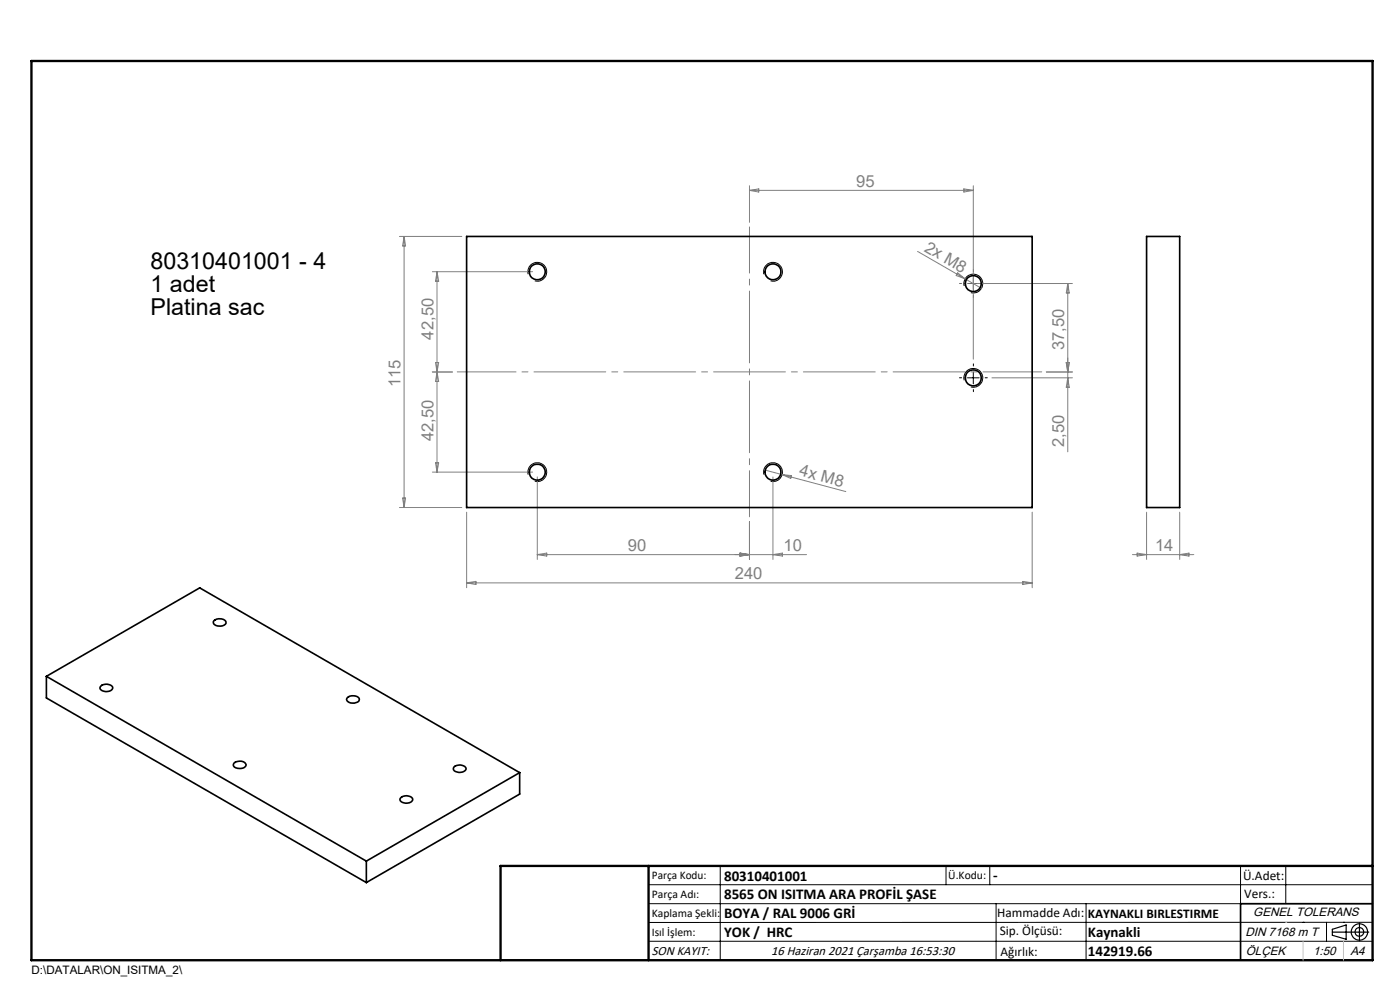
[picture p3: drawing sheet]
<svg xmlns="http://www.w3.org/2000/svg" width="297mm" height="210mm" viewBox="0 0 297 210" stroke-linecap="round" stroke-linejoin="round" font-family="sans-serif">
<g fill="none" stroke="#000" stroke-width=".21">
<path d="M112 58.2a2 2 0 0 1 1.8-2.6 2 2 0 0 1 2.2 2.2 2 2 0 0 1-2.5 1.8M162.1 58.2a1.99 1.99 0 0 1 1.7-2.5 1.99 1.99 0 0 1 2.2 2.1 1.99 1.99 0 0 1-2.5 1.8M204.5 60.7a2 2 0 0 1 1.8-2.6 2 2 0 0 1 2.2 2.2 2 2 0 0 1-2.5 1.8M206.5 78.9v2.5M204.5 80.7a2 2 0 0 1 1.8-2.5 2 2 0 0 1 2.2 2.1 2 2 0 0 1-2.5 1.8M205.2 80.1h2.5M112 100.7a2 2 0 0 1 1.8-2.5 2 2 0 0 1 2.2 2.1 2 2 0 0 1-2.5 1.8M162.1 100.7a1.99 1.99 0 0 1 1.7-2.5 1.99 1.99 0 0 1 2.2 2.1 1.99 1.99 0 0 1-2.5 1.8M137.6 187.7h153.6M137.6 191.7h153.6M137.6 199.7h153.6M152.8 183.7v20"/>
<path d="M200.7 183.7v4M210 183.7v4M211.3 191.7v12M230.4 191.7v12M263.2 183.7v20M272.8 183.7v8M276.4 195.6h.1M281.4 195.6v4.1M285 195.6h.1M291.2 195.6l-153.6 .1"/>
</g>
<g fill="none" stroke="#000" stroke-width=".25">
<path d="M282.6 197.7h7.8M282.6 197.1l3-.9v3l-3-.8zM288.4 195.8v3.8M106.2 203.7h185"/>
<circle cx="288.4" cy="197.7" r="1.74"/>
<circle cx="288.4" cy="197.7" r=".93"/>
</g>
<path d="M206.5 77.6v-.4M204 80.1h-.5M206.5 82.6v.5M209 80.1h.4" fill="none" stroke="#000" stroke-width=".21" stroke-dasharray="15.2 1.3 1.3 1.3"/>
<path d="M206.5 57.6v-.4M204 60.1h-.5M206.5 62.6v.5M209 60.1h.4" fill="none" stroke="#808000" stroke-width=".21" stroke-dasharray="15.2 1.3 1.3 1.3"/>
<path d="M206.5 58.9v2.5M205.2 60.1h2.5" fill="none" stroke="#808000" stroke-width=".21"/>
<path d="M159 48.1v61.5" fill="none" stroke="#808080" stroke-width=".21" stroke-dasharray="15.2 1.3 1.3 1.3" stroke-dashoffset="5.4"/>
<path d="M97 78.9h124" fill="none" stroke="#808080" stroke-width=".21" stroke-dasharray="15.2 1.3 1.3 1.3" stroke-dashoffset="2.8"/>
<g fill="none" stroke="#000" stroke-width=".35">
<path d="M99 50.2h120v57.5h-120zM243.2 50.2h7.1v57.5h-7.1zM45.4 131.6a1.77 1.77 0 0 1 2.5 .4 1.26 1.26 0 0 1-1.8 .8 .74 .74 0 0 1-.7-.3 .74 .74 0 0 1 0-.9zM9.8 143.5v4.6l67.9 39.1M9.8 143.5l67.9 39.2M9.8 143.5l32.6-18.8 67.8 39.2M21.4 145.5a1.7 1.7 0 0 1 2.5 .4 1.55 1.55 0 0 1-2.4 .5 .51 .51 0 0 1-.1-.9zM73.7 148a1.77 1.77 0 0 1 2.5 .3 1.28 1.28 0 0 1-1.8 .8l-.3-.1a.64 .64 0 0 1-.4-1zM49.6 161.9a1.74 1.74 0 0 1 2.6 .3 1.51 1.51 0 0 1-2.2 .7 .62 .62 0 0 1-.4-1zM85 169.2a1.7 1.7 0 0 1 2.6 .3 1.55 1.55 0 0 1-2.5 .6 .51 .51 0 0 1-.1-.9zM96.3 162.7a1.74 1.74 0 0 1 2.6 .3 1.58 1.58 0 0 1-2.5 .5 .57 .57 0 0 1-.1-.8zM110.2 163.9v4.5l-32.5 18.8"/>
<path d="M110.2 163.9l-32.5 18.8M77.7 182.7v4.5M291.2 191.7h-28v12"/>
<circle cx="114" cy="57.7" r="1.7"/>
<circle cx="164" cy="57.7" r="1.7"/>
<circle cx="206.5" cy="60.2" r="1.7"/>
<circle cx="206.5" cy="80.2" r="1.71"/>
<circle cx="114" cy="100.2" r="1.71"/>
<circle cx="164" cy="100.2" r="1.71"/>
</g>
<path d="M6.7 12.9h284.5v190.8h-284.5zM137.6 183.7v20M291.2 183.7h-185v20" fill="none" stroke="#000" stroke-width=".5"/>
<path d="M276.4 199.7v4M285 199.7v4" fill="none" stroke="#c0c0c0" stroke-width=".21"/>
<path d="M272.8 195.6h.1" fill="none" stroke="#c0c0c0" stroke-width=".25"/>
<g fill="none" stroke="#808080" stroke-width=".21">
<path d="M159 39.4v7.8M206.5 39.4v36.8M84.7 50.2h13.3M85.7 50.2v57.5M85.7 50.2l.3 2h-.6zM91.7 57.6h21.3M92.7 57.6v42.5M92.7 57.6l.4 2h-.7zM159 40.4h47.5M159 40.4l2-.3v.6zM194.7 53.3l10.1 5.9M203.2 57.9l1.6 1.3-2-.8z"/>
<path d="M204.5 40.1l2 .3-2 .3zM204.8 59.2l3.4 2M92.4 76.9h.7l-.4 2zM92.7 78.9l.4 2h-.7zM96 78.9h-4.3M207.5 60.1h20M226.2 76.9h.6l-.3 2zM226.5 60.1v35.7M226.5 60.1l.3 2.1h-.6zM227.5 78.9h-5.5M92.4 98.2h.7l-.4 1.9zM162.1 99.7l17.3 4.6"/>
<path d="M210.4 80.1h17.1M226.5 80.1l.3 2.1h-.6zM84.7 107.7h13.3M85.4 105.6h.6l-.3 2.1zM91.7 100.1h21.3M99 108.6v16.1M114 101.2v17.5M114 117.6h57.1M114 117.6l2-.3v.7zM157 117.3l2 .3-2 .4zM159 110.7v8M164 101.2v17.5"/>
<path d="M164 117.6l2-.3v.7zM165.9 100.7l2 .2-.2 .6zM219 108.6v16.1M240.2 117.6h13.1M241.2 117.3l2 .3-2 .4zM243.2 108.6v10.1M250.3 108.6v10.1M250.3 117.6l1.9-.3v.7zM99 123.6h120M99 123.6l2-.3v.7zM217 123.3l2 .3-2 .4z"/>
</g>
<g font-size="4.9">
<text x="31.9" y="57">80310401001 - 4</text>
<text x="31.9" y="61.9">1 adet</text>
<text x="31.9" y="66.9">Platina sac</text>
</g>
<g font-size="3.5" fill="#808080">
<text x="181.6" y="39.6">95</text>
<text x="195.9" y="53.2" transform="rotate(30 195.9 53.2)">2x M8</text>
<text x="92" y="72" transform="rotate(-90 92 72)">42,50</text>
<text x="225.7" y="74.3" transform="rotate(-90 225.7 74.3)">37,50</text>
<text x="85" y="82.1" transform="rotate(-90 85 82.1)">115</text>
<text x="92" y="93.6" transform="rotate(-90 92 93.6)">42,50</text>
<text x="225.7" y="94.9" transform="rotate(-90 225.7 94.9)">2,50</text>
<text x="169.4" y="100.8" transform="rotate(15 169.4 100.8)">4x M8</text>
<text x="133.2" y="116.8">90</text>
<text x="166.2" y="116.8">10</text>
<text x="245" y="116.8">14</text>
<text x="155.9" y="122.8">240</text>
</g>
<g font-size="3.2">
<text x="153.6" y="186.8">80310401001</text>
<text x="153.6" y="190.8">8565 ON ISITMA ARA PROFİL ŞASE</text>
<text x="210.7" y="186.6">-</text>
<text x="153.6" y="194.8">BOYA / RAL 9006 GRİ</text>
<text x="153.6" y="198.8">YOK / HRC</text>
<text x="230.8" y="198.7">Kaynakli</text>
<text x="230.8" y="202.8">142919.66</text>
</g>
<g font-size="2.8">
<text x="263.7" y="186.7">Ü.Adet:</text>
<text x="263.9" y="190.5">Vers.:</text>
<text x="211.5" y="194.5">Hammadde Adı:</text>
<text x="230.8" y="194.7">KAYNAKLI BIRLESTIRME</text>
<text x="138.3" y="202.6">SON KAYIT:</text>
<text x="163.6" y="202.6">16 Haziran 2021 Çarşamba 16:53:30</text>
<text x="212.1" y="198.4">Sip. Ölçüsü:</text>
<text x="212.2" y="202.7">Ağırlık:</text>
</g>
<g font-size="2.6">
<text x="265.9" y="194.4">GENEL TOLERANS</text>
<text x="264.2" y="198.5">DIN 7168 m T</text>
<text x="264.3" y="202.6">ÖLÇEK</text>
<text x="278.5" y="202.6">1:50</text>
<text x="286.5" y="202.6">A4</text>
</g>
<g font-size="2.5">
<text x="138.3" y="186.4">Parça Kodu:</text>
<text x="138.3" y="190.5">Parça Adı:</text>
<text x="201.2" y="186.5">Ü.Kodu:</text>
<text x="138.3" y="194.5">Kaplama Şekli:</text>
<text x="138.3" y="198.6">Isıl İşlem:</text>
<text x="6.7" y="206.7">D:\DATALAR\ON_ISITMA_2\</text>
</g>
</svg>
